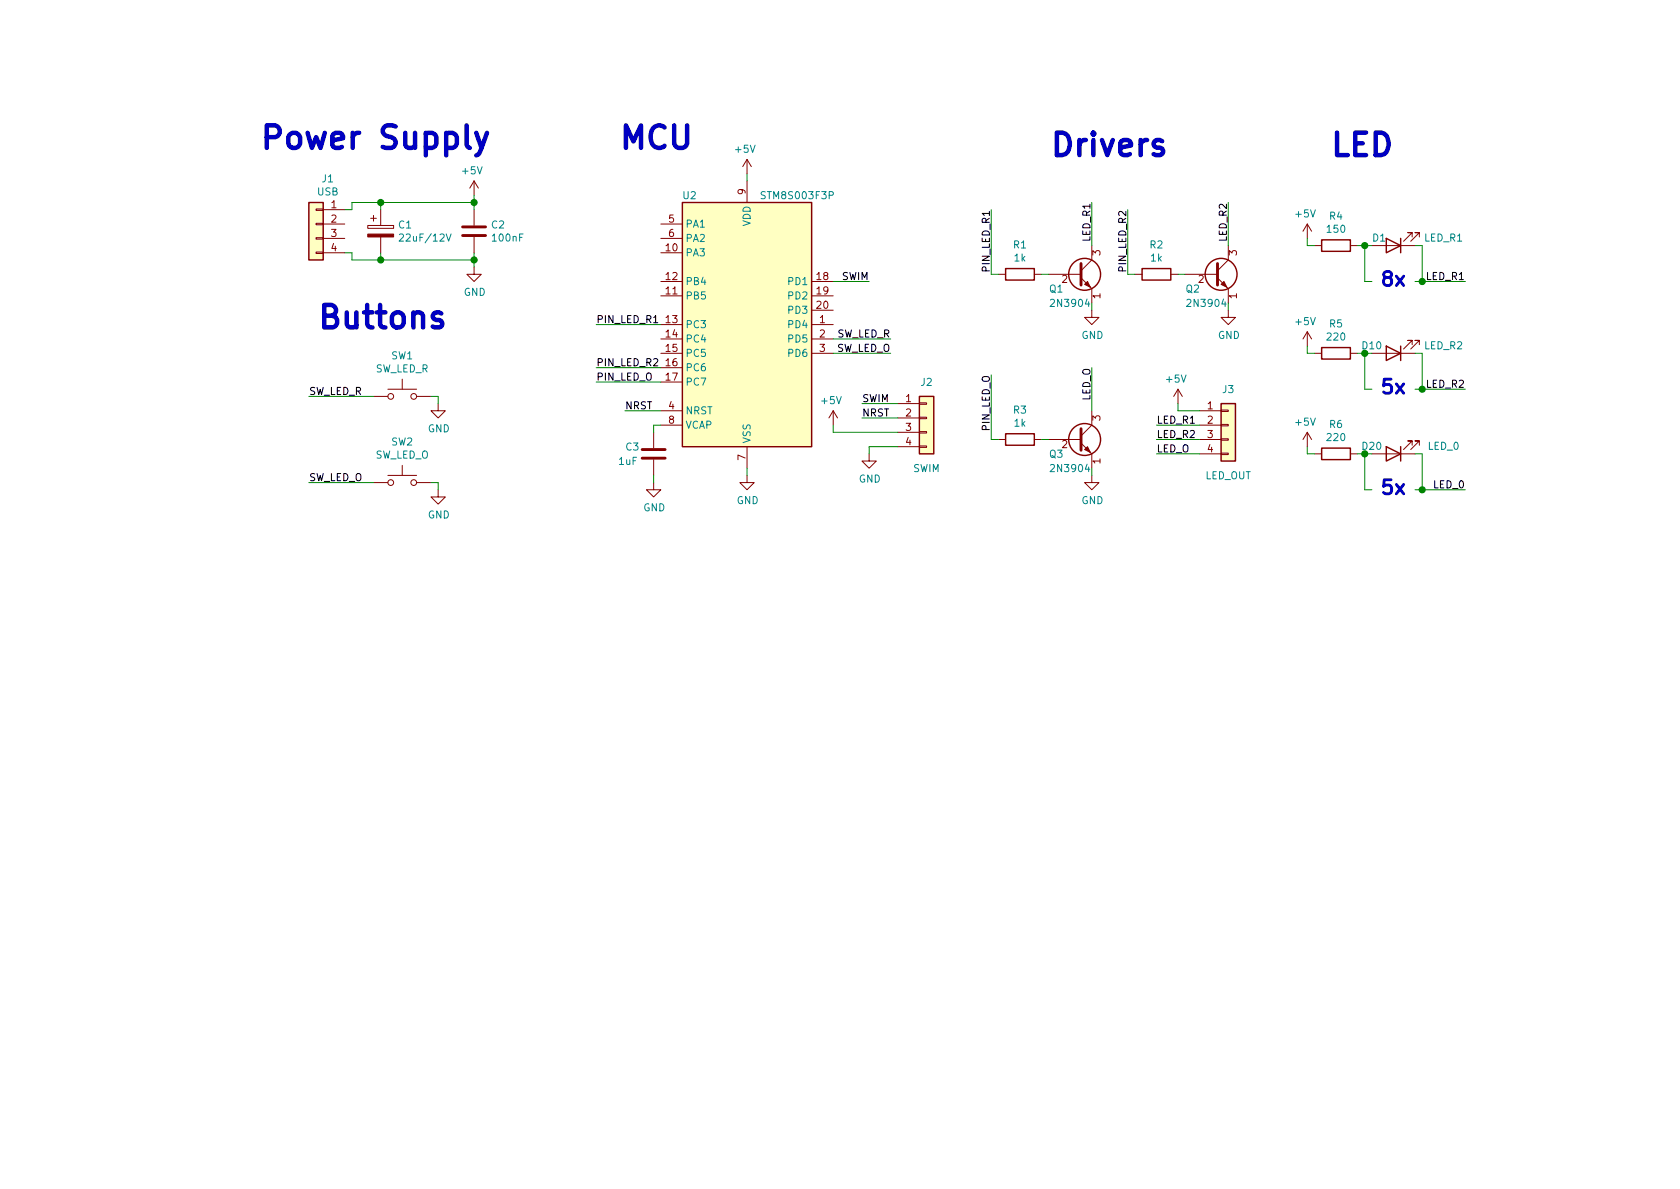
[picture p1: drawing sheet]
EESchema Schematic File Version 4
LIBS:TrabantLampECU-cache
EELAYER 30 0
EELAYER END
$Descr A4 11693 8268
encoding utf-8
Sheet 1 1
Title "Masters Box"
Date "2020-09-27"
Rev "0.1"
Comp "Ondrej Fidra"
Comment1 ""
Comment2 ""
Comment3 ""
Comment4 ""
$EndDescr
Text Label 8050 2950 0    50   ~ 0
LED_R1
Text Label 8050 3050 0    50   ~ 0
LED_R2
Wire Wire Line
	8350 3050 8050 3050
Wire Wire Line
	8050 2950 8350 2950
$Comp
L power:+5V #PWR0106
U 1 1
P 8200 2800
F 0 "#PWR0106" H 8200 2650 50  0001 C CNN
F 1 "+5V" H 8215 2973 50  0000 C CNN
F 2 "" H 8200 2800 50  0001 C CNN
F 3 "" H 8200 2800 50  0001 C CNN
	1    8200 2800
	-1   0    0    -1  
$EndComp
$Comp
L MCU_ST_STM8:STM8S003F3P U2
U 1 1
P 5200 2250
F 0 "U2" H 4800 3150 50  0000 C CNN
F 1 "STM8S003F3P" H 5550 3150 50  0000 C CNN
F 2 "Package_SO:TSSOP-20_4.4x6.5mm_P0.65mm" H 5250 3350 50  0001 L CNN
F 3 "http://www.st.com/st-web-ui/static/active/en/resource/technical/document/datasheet/DM00024550.pdf" H 5150 1850 50  0001 C CNN
	1    5200 2250
	1    0    0    -1  
$EndComp
$Comp
L power:+5V #PWR0116
U 1 1
P 3300 1350
F 0 "#PWR0116" H 3300 1200 50  0001 C CNN
F 1 "+5V" H 3315 1523 50  0000 C CNN
F 2 "" H 3300 1350 50  0001 C CNN
F 3 "" H 3300 1350 50  0001 C CNN
	1    3300 1350
	-1   0    0    -1  
$EndComp
$Comp
L Device:C C2
U 1 1
P 3300 1600
F 0 "C2" H 3415 1646 50  0000 L CNN
F 1 "100nF" H 3415 1555 50  0000 L CNN
F 2 "Capacitor_SMD:C_0805_2012Metric_Pad1.15x1.40mm_HandSolder" H 3338 1450 50  0001 C CNN
F 3 "~" H 3300 1600 50  0001 C CNN
	1    3300 1600
	1    0    0    -1  
$EndComp
$Comp
L power:GND #PWR0119
U 1 1
P 3300 1850
F 0 "#PWR0119" H 3300 1600 50  0001 C CNN
F 1 "GND" H 3305 1677 50  0000 C CNN
F 2 "" H 3300 1850 50  0001 C CNN
F 3 "" H 3300 1850 50  0001 C CNN
	1    3300 1850
	1    0    0    -1  
$EndComp
$Comp
L power:GND #PWR0120
U 1 1
P 5200 3300
F 0 "#PWR0120" H 5200 3050 50  0001 C CNN
F 1 "GND" H 5205 3127 50  0000 C CNN
F 2 "" H 5200 3300 50  0001 C CNN
F 3 "" H 5200 3300 50  0001 C CNN
	1    5200 3300
	1    0    0    -1  
$EndComp
Wire Wire Line
	5200 3300 5200 3250
$Comp
L Device:C C3
U 1 1
P 4550 3150
F 0 "C3" H 4350 3200 50  0000 L CNN
F 1 "1uF" H 4300 3100 50  0000 L CNN
F 2 "Capacitor_SMD:C_0805_2012Metric_Pad1.15x1.40mm_HandSolder" H 4588 3000 50  0001 C CNN
F 3 "~" H 4550 3150 50  0001 C CNN
	1    4550 3150
	1    0    0    -1  
$EndComp
Wire Wire Line
	4550 3000 4550 2950
Wire Wire Line
	4550 2950 4600 2950
$Comp
L power:GND #PWR0121
U 1 1
P 4550 3350
F 0 "#PWR0121" H 4550 3100 50  0001 C CNN
F 1 "GND" H 4555 3177 50  0000 C CNN
F 2 "" H 4550 3350 50  0001 C CNN
F 3 "" H 4550 3350 50  0001 C CNN
	1    4550 3350
	1    0    0    -1  
$EndComp
Wire Wire Line
	4550 3350 4550 3300
$Comp
L Connector_Generic:Conn_01x04 J2
U 1 1
P 6450 2900
F 0 "J2" H 6450 3150 50  0000 C CNN
F 1 "SWIM" H 6450 2550 50  0000 C CNN
F 2 "Connector_PinHeader_2.54mm:PinHeader_1x04_P2.54mm_Vertical" H 6450 2900 50  0001 C CNN
F 3 "~" H 6450 2900 50  0001 C CNN
	1    6450 2900
	1    0    0    -1  
$EndComp
Text Label 6000 2800 0    50   ~ 0
SWIM
Text Label 6000 2900 0    50   ~ 0
NRST
$Comp
L power:GND #PWR0123
U 1 1
P 6050 3150
F 0 "#PWR0123" H 6050 2900 50  0001 C CNN
F 1 "GND" H 6055 2977 50  0000 C CNN
F 2 "" H 6050 3150 50  0001 C CNN
F 3 "" H 6050 3150 50  0001 C CNN
	1    6050 3150
	1    0    0    -1  
$EndComp
Wire Wire Line
	6250 2900 6000 2900
Wire Wire Line
	6000 2800 6250 2800
Text Label 4350 2850 0    50   ~ 0
NRST
Wire Wire Line
	4350 2850 4600 2850
Text Label 6050 1950 2    50   ~ 0
SWIM
Wire Wire Line
	6050 1950 5800 1950
$Comp
L Switch:SW_Push SW1
U 1 1
P 2800 2750
F 0 "SW1" H 2800 3035 50  0000 C CNN
F 1 "SW_LED_R" H 2800 2944 50  0000 C CNN
F 2 "TerminalBlock:TerminalBlock_bornier-2_P5.08mm" H 2800 2950 50  0001 C CNN
F 3 "~" H 2800 2950 50  0001 C CNN
	1    2800 2750
	1    0    0    -1  
$EndComp
$Comp
L power:GND #PWR0125
U 1 1
P 3050 2800
F 0 "#PWR0125" H 3050 2550 50  0001 C CNN
F 1 "GND" H 3055 2627 50  0000 C CNN
F 2 "" H 3050 2800 50  0001 C CNN
F 3 "" H 3050 2800 50  0001 C CNN
	1    3050 2800
	1    0    0    -1  
$EndComp
Wire Wire Line
	3050 2800 3050 2750
Wire Wire Line
	3000 2750 3050 2750
Text Label 2150 2750 0    50   ~ 0
SW_LED_R
$Comp
L power:GND #PWR0127
U 1 1
P 3050 3400
F 0 "#PWR0127" H 3050 3150 50  0001 C CNN
F 1 "GND" H 3055 3227 50  0000 C CNN
F 2 "" H 3050 3400 50  0001 C CNN
F 3 "" H 3050 3400 50  0001 C CNN
	1    3050 3400
	1    0    0    -1  
$EndComp
Wire Wire Line
	3050 3400 3050 3350
Wire Wire Line
	3000 3350 3050 3350
Text Label 6200 2350 2    50   ~ 0
SW_LED_R
Text Notes 2200 2300 0    157  ~ 31
Buttons
Text Notes 1800 1050 0    157  ~ 31
Power Supply
Text Notes 4300 1050 0    157  ~ 31
MCU
Wire Wire Line
	6200 2350 5800 2350
Wire Wire Line
	5800 2450 6200 2450
Wire Wire Line
	5800 3000 6250 3000
Wire Wire Line
	5800 2950 5800 3000
Text Label 4150 2550 0    50   ~ 0
PIN_LED_R2
Text Label 4150 2250 0    50   ~ 0
PIN_LED_R1
Wire Wire Line
	2150 2750 2600 2750
Wire Wire Line
	2150 3350 2600 3350
Text Label 6200 2450 2    50   ~ 0
SW_LED_O
$Comp
L Transistor_BJT:2N3904 Q1
U 1 1
P 7500 1900
F 0 "Q1" H 7300 1800 50  0000 L CNN
F 1 "2N3904" H 7300 1700 50  0000 L CNN
F 2 "Package_TO_SOT_THT:TO-92_Inline" H 7700 1825 50  0001 L CIN
F 3 "https://www.fairchildsemi.com/datasheets/2N/2N3904.pdf" H 7500 1900 50  0001 L CNN
	1    7500 1900
	1    0    0    -1  
$EndComp
$Comp
L Device:R R1
U 1 1
P 7100 1900
F 0 "R1" V 6893 1900 50  0000 C CNN
F 1 "1k" V 6984 1900 50  0000 C CNN
F 2 "Resistor_SMD:R_0805_2012Metric_Pad1.15x1.40mm_HandSolder" V 7030 1900 50  0001 C CNN
F 3 "~" H 7100 1900 50  0001 C CNN
	1    7100 1900
	0    1    1    0   
$EndComp
$Comp
L power:GND #PWR0101
U 1 1
P 7600 2150
F 0 "#PWR0101" H 7600 1900 50  0001 C CNN
F 1 "GND" H 7605 1977 50  0000 C CNN
F 2 "" H 7600 2150 50  0001 C CNN
F 3 "" H 7600 2150 50  0001 C CNN
	1    7600 2150
	1    0    0    -1  
$EndComp
Text Label 7600 1400 3    50   ~ 0
LED_R1
Wire Wire Line
	7600 2150 7600 2100
Wire Wire Line
	7300 1900 7250 1900
Text Label 6900 1450 3    50   ~ 0
PIN_LED_R1
Wire Wire Line
	6900 1450 6900 1900
Wire Wire Line
	6900 1900 6950 1900
Wire Wire Line
	7600 1400 7600 1700
$Comp
L Transistor_BJT:2N3904 Q2
U 1 1
P 8450 1900
F 0 "Q2" H 8250 1800 50  0000 L CNN
F 1 "2N3904" H 8250 1700 50  0000 L CNN
F 2 "Package_TO_SOT_THT:TO-92_Inline" H 8650 1825 50  0001 L CIN
F 3 "https://www.fairchildsemi.com/datasheets/2N/2N3904.pdf" H 8450 1900 50  0001 L CNN
	1    8450 1900
	1    0    0    -1  
$EndComp
$Comp
L Device:R R2
U 1 1
P 8050 1900
F 0 "R2" V 7843 1900 50  0000 C CNN
F 1 "1k" V 7934 1900 50  0000 C CNN
F 2 "Resistor_SMD:R_0805_2012Metric_Pad1.15x1.40mm_HandSolder" V 7980 1900 50  0001 C CNN
F 3 "~" H 8050 1900 50  0001 C CNN
	1    8050 1900
	0    1    1    0   
$EndComp
$Comp
L power:GND #PWR0102
U 1 1
P 8550 2150
F 0 "#PWR0102" H 8550 1900 50  0001 C CNN
F 1 "GND" H 8555 1977 50  0000 C CNN
F 2 "" H 8550 2150 50  0001 C CNN
F 3 "" H 8550 2150 50  0001 C CNN
	1    8550 2150
	1    0    0    -1  
$EndComp
Text Label 8550 1400 3    50   ~ 0
LED_R2
Wire Wire Line
	8550 2150 8550 2100
Wire Wire Line
	8250 1900 8200 1900
Text Label 7850 1450 3    50   ~ 0
PIN_LED_R2
Wire Wire Line
	7850 1450 7850 1900
Wire Wire Line
	7850 1900 7900 1900
Wire Wire Line
	8550 1400 8550 1700
$Comp
L Transistor_BJT:2N3904 Q3
U 1 1
P 7500 3050
F 0 "Q3" H 7300 2950 50  0000 L CNN
F 1 "2N3904" H 7300 2850 50  0000 L CNN
F 2 "Package_TO_SOT_THT:TO-92_Inline" H 7700 2975 50  0001 L CIN
F 3 "https://www.fairchildsemi.com/datasheets/2N/2N3904.pdf" H 7500 3050 50  0001 L CNN
	1    7500 3050
	1    0    0    -1  
$EndComp
$Comp
L Device:R R3
U 1 1
P 7100 3050
F 0 "R3" V 6893 3050 50  0000 C CNN
F 1 "1k" V 6984 3050 50  0000 C CNN
F 2 "Resistor_SMD:R_0805_2012Metric_Pad1.15x1.40mm_HandSolder" V 7030 3050 50  0001 C CNN
F 3 "~" H 7100 3050 50  0001 C CNN
	1    7100 3050
	0    1    1    0   
$EndComp
$Comp
L power:GND #PWR0103
U 1 1
P 7600 3300
F 0 "#PWR0103" H 7600 3050 50  0001 C CNN
F 1 "GND" H 7605 3127 50  0000 C CNN
F 2 "" H 7600 3300 50  0001 C CNN
F 3 "" H 7600 3300 50  0001 C CNN
	1    7600 3300
	1    0    0    -1  
$EndComp
Text Label 7600 2550 3    50   ~ 0
LED_O
Wire Wire Line
	7600 3300 7600 3250
Wire Wire Line
	7300 3050 7250 3050
Text Label 6900 2600 3    50   ~ 0
PIN_LED_O
Wire Wire Line
	6900 2600 6900 3050
Wire Wire Line
	6900 3050 6950 3050
Wire Wire Line
	7600 2550 7600 2850
Wire Wire Line
	8050 3150 8350 3150
Text Label 8050 3150 0    50   ~ 0
LED_O
Wire Wire Line
	8200 2800 8200 2850
Wire Wire Line
	8200 2850 8350 2850
Wire Wire Line
	6050 3150 6050 3100
Wire Wire Line
	6050 3100 6250 3100
Text Label 4150 2650 0    50   ~ 0
PIN_LED_O
Wire Wire Line
	4150 2250 4600 2250
Wire Wire Line
	4150 2550 4600 2550
Wire Wire Line
	4150 2650 4600 2650
Text Notes 7300 1100 0    157  ~ 31
Drivers
Text Label 2150 3350 0    50   ~ 0
SW_LED_O
$Comp
L Switch:SW_Push SW2
U 1 1
P 2800 3350
F 0 "SW2" H 2800 3635 50  0000 C CNN
F 1 "SW_LED_O" H 2800 3544 50  0000 C CNN
F 2 "TerminalBlock:TerminalBlock_bornier-2_P5.08mm" H 2800 3550 50  0001 C CNN
F 3 "~" H 2800 3550 50  0001 C CNN
	1    2800 3350
	1    0    0    -1  
$EndComp
$Comp
L Connector_Generic:Conn_01x04 J1
U 1 1
P 2200 1550
F 0 "J1" H 2118 1867 50  0000 C CNN
F 1 "USB" H 2118 1776 50  0000 C CNN
F 2 "" H 2200 1550 50  0001 C CNN
F 3 "~" H 2200 1550 50  0001 C CNN
	1    2200 1550
	-1   0    0    -1  
$EndComp
Wire Wire Line
	3300 1450 3300 1400
Wire Wire Line
	3300 1400 2650 1400
Wire Wire Line
	2650 1400 2650 1450
Wire Wire Line
	2650 1750 2650 1800
Wire Wire Line
	2650 1800 3300 1800
Wire Wire Line
	3300 1800 3300 1750
Wire Wire Line
	3300 1850 3300 1800
Connection ~ 3300 1800
Wire Wire Line
	3300 1350 3300 1400
Connection ~ 3300 1400
Wire Wire Line
	2400 1750 2450 1750
Wire Wire Line
	2450 1750 2450 1800
Wire Wire Line
	2450 1800 2650 1800
Connection ~ 2650 1800
Wire Wire Line
	2400 1450 2450 1450
Wire Wire Line
	2450 1450 2450 1400
Wire Wire Line
	2450 1400 2650 1400
Connection ~ 2650 1400
$Comp
L power:+5V #PWR?
U 1 1
P 5200 1200
F 0 "#PWR?" H 5200 1050 50  0001 C CNN
F 1 "+5V" H 5215 1373 50  0000 C CNN
F 2 "" H 5200 1200 50  0001 C CNN
F 3 "" H 5200 1200 50  0001 C CNN
	1    5200 1200
	-1   0    0    -1  
$EndComp
Wire Wire Line
	5200 1200 5200 1250
$Comp
L power:+5V #PWR?
U 1 1
P 5800 2950
F 0 "#PWR?" H 5800 2800 50  0001 C CNN
F 1 "+5V" H 5815 3123 50  0000 C CNN
F 2 "" H 5800 2950 50  0001 C CNN
F 3 "" H 5800 2950 50  0001 C CNN
	1    5800 2950
	-1   0    0    -1  
$EndComp
$Comp
L Connector_Generic:Conn_01x04 J3
U 1 1
P 8550 2950
F 0 "J3" H 8550 3200 50  0000 C CNN
F 1 "LED_OUT" H 8550 2600 50  0000 C CNN
F 2 "Connector_PinHeader_2.54mm:PinHeader_1x04_P2.54mm_Vertical" H 8550 2950 50  0001 C CNN
F 3 "~" H 8550 2950 50  0001 C CNN
	1    8550 2950
	1    0    0    -1  
$EndComp
Text Label 10200 1950 2    50   ~ 0
LED_R1
Wire Wire Line
	9850 1700 9900 1700
Wire Wire Line
	9900 1700 9900 1950
Wire Wire Line
	9900 1950 10200 1950
Wire Wire Line
	9900 1950 9850 1950
Connection ~ 9900 1950
Text Notes 9600 2000 0    98   ~ 20
8x
Connection ~ 9500 1700
Wire Wire Line
	9500 1950 9550 1950
Wire Wire Line
	9500 1700 9500 1950
Wire Wire Line
	9500 1700 9550 1700
$Comp
L power:+5V #PWR?
U 1 1
P 9100 1650
F 0 "#PWR?" H 9100 1500 50  0001 C CNN
F 1 "+5V" H 9115 1823 50  0000 C CNN
F 2 "" H 9100 1650 50  0001 C CNN
F 3 "" H 9100 1650 50  0001 C CNN
	1    9100 1650
	-1   0    0    -1  
$EndComp
$Comp
L Device:LED D1
U 1 1
P 9700 1700
F 0 "D1" H 9800 1650 50  0000 C CNN
F 1 "LED_R1" H 9350 1650 50  0000 C CNN
F 2 "" H 9700 1700 50  0001 C CNN
F 3 "~" H 9700 1700 50  0001 C CNN
	1    9700 1700
	-1   0    0    1   
$EndComp
$Comp
L Device:R R4
U 1 1
P 9300 1700
F 0 "R4" V 9093 1700 50  0000 C CNN
F 1 "150" V 9184 1700 50  0000 C CNN
F 2 "" V 9230 1700 50  0001 C CNN
F 3 "~" H 9300 1700 50  0001 C CNN
	1    9300 1700
	0    1    1    0   
$EndComp
Wire Wire Line
	9100 1650 9100 1700
Wire Wire Line
	9100 1700 9150 1700
Wire Wire Line
	9450 1700 9500 1700
Text Label 10200 2700 2    50   ~ 0
LED_R2
Wire Wire Line
	9850 2450 9900 2450
Wire Wire Line
	9900 2450 9900 2700
Wire Wire Line
	9900 2700 10200 2700
Wire Wire Line
	9900 2700 9850 2700
Connection ~ 9900 2700
Text Notes 9600 2750 0    98   ~ 20
5x
Connection ~ 9500 2450
Wire Wire Line
	9500 2700 9550 2700
Wire Wire Line
	9500 2450 9500 2700
Wire Wire Line
	9500 2450 9550 2450
$Comp
L power:+5V #PWR?
U 1 1
P 9100 2400
F 0 "#PWR?" H 9100 2250 50  0001 C CNN
F 1 "+5V" H 9115 2573 50  0000 C CNN
F 2 "" H 9100 2400 50  0001 C CNN
F 3 "" H 9100 2400 50  0001 C CNN
	1    9100 2400
	-1   0    0    -1  
$EndComp
$Comp
L Device:LED D10
U 1 1
P 9700 2450
F 0 "D10" H 9850 2400 50  0000 C CNN
F 1 "LED_R2" H 9350 2400 50  0000 C CNN
F 2 "" H 9700 2450 50  0001 C CNN
F 3 "~" H 9700 2450 50  0001 C CNN
	1    9700 2450
	-1   0    0    1   
$EndComp
$Comp
L Device:R R5
U 1 1
P 9300 2450
F 0 "R5" V 9093 2450 50  0000 C CNN
F 1 "220" V 9184 2450 50  0000 C CNN
F 2 "" V 9230 2450 50  0001 C CNN
F 3 "~" H 9300 2450 50  0001 C CNN
	1    9300 2450
	0    1    1    0   
$EndComp
Wire Wire Line
	9100 2400 9100 2450
Wire Wire Line
	9100 2450 9150 2450
Wire Wire Line
	9450 2450 9500 2450
Text Label 10200 3400 2    50   ~ 0
LED_0
Wire Wire Line
	9850 3150 9900 3150
Wire Wire Line
	9900 3150 9900 3400
Wire Wire Line
	9900 3400 10200 3400
Wire Wire Line
	9900 3400 9850 3400
Connection ~ 9900 3400
Text Notes 9600 3450 0    98   ~ 20
5x
Connection ~ 9500 3150
Wire Wire Line
	9500 3400 9550 3400
Wire Wire Line
	9500 3150 9500 3400
Wire Wire Line
	9500 3150 9550 3150
$Comp
L power:+5V #PWR?
U 1 1
P 9100 3100
F 0 "#PWR?" H 9100 2950 50  0001 C CNN
F 1 "+5V" H 9115 3273 50  0000 C CNN
F 2 "" H 9100 3100 50  0001 C CNN
F 3 "" H 9100 3100 50  0001 C CNN
	1    9100 3100
	-1   0    0    -1  
$EndComp
$Comp
L Device:LED D20
U 1 1
P 9700 3150
F 0 "D20" H 9850 3100 50  0000 C CNN
F 1 "LED_0" H 9350 3100 50  0000 C CNN
F 2 "" H 9700 3150 50  0001 C CNN
F 3 "~" H 9700 3150 50  0001 C CNN
	1    9700 3150
	-1   0    0    1   
$EndComp
$Comp
L Device:R R6
U 1 1
P 9300 3150
F 0 "R6" V 9093 3150 50  0000 C CNN
F 1 "220" V 9184 3150 50  0000 C CNN
F 2 "" V 9230 3150 50  0001 C CNN
F 3 "~" H 9300 3150 50  0001 C CNN
	1    9300 3150
	0    1    1    0   
$EndComp
Wire Wire Line
	9100 3100 9100 3150
Wire Wire Line
	9100 3150 9150 3150
Wire Wire Line
	9450 3150 9500 3150
Text Notes 9250 1100 0    157  ~ 31
LED
$Comp
L Device:C_Polarized C1
U 1 1
P 2650 1600
F 0 "C1" H 2768 1646 50  0000 L CNN
F 1 "22uF/12V" H 2768 1555 50  0000 L CNN
F 2 "" H 2688 1450 50  0001 C CNN
F 3 "~" H 2650 1600 50  0001 C CNN
	1    2650 1600
	1    0    0    -1  
$EndComp
$EndSCHEMATC
